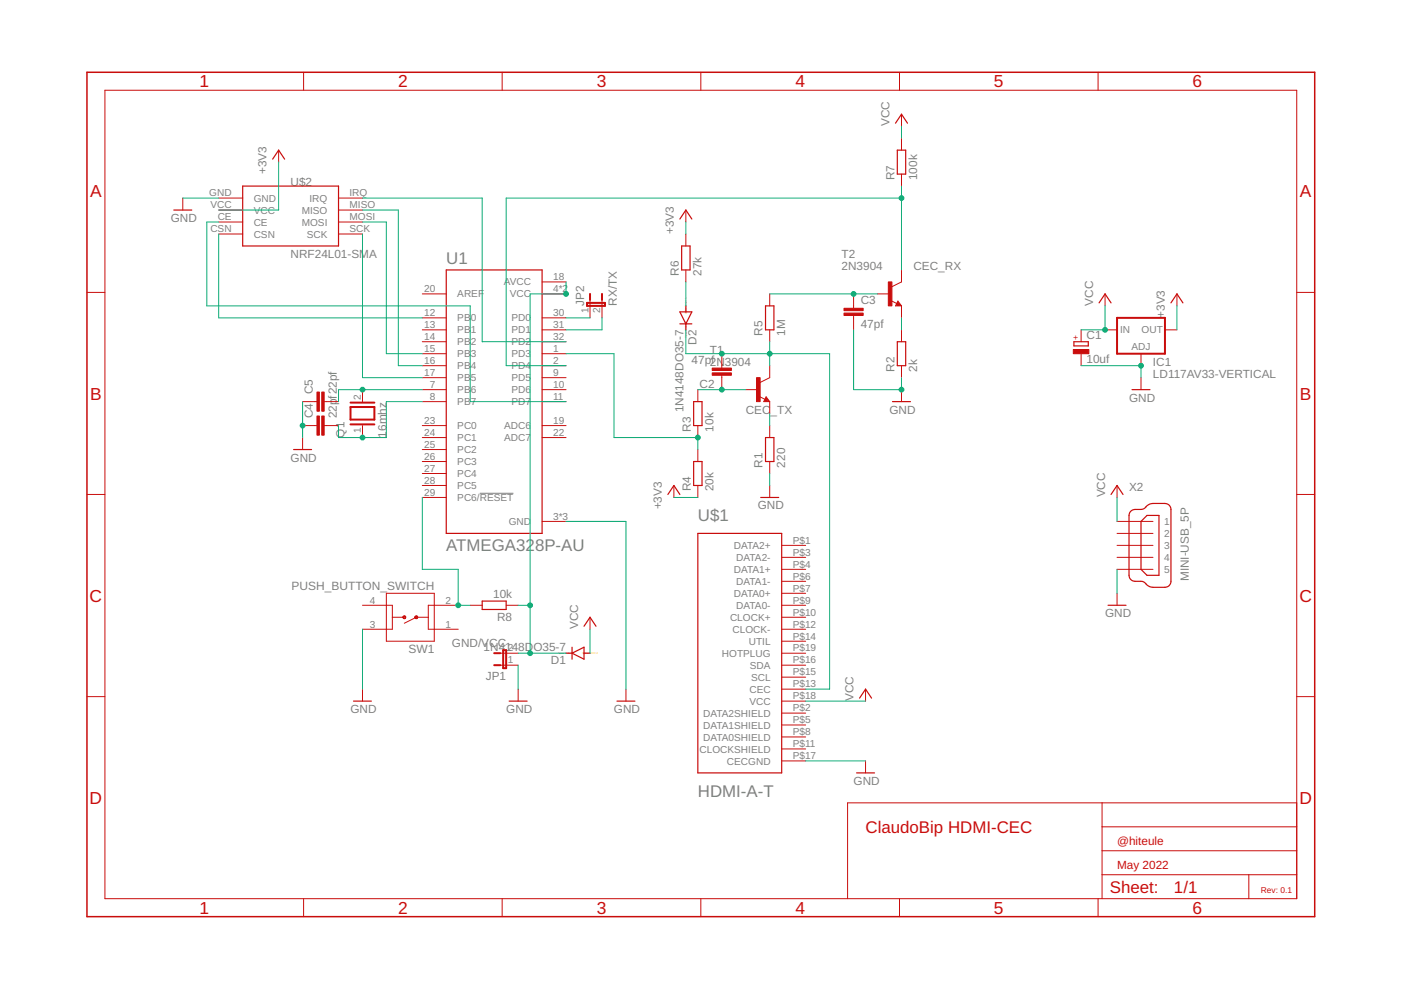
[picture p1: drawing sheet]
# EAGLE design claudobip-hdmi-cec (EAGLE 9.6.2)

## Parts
C1  10uf  CPOL-EUE2,5-6E  [E2,5-6E]
C2  47pf  C-EU025-024X044  [C025-024X044]
C3  47pf  C-EU025-024X044  [C025-024X044]
C4  22pf  C-EU025-024X044  [C025-024X044]
C5  22pf  C-EU025-024X044  [C025-024X044]
D1  1N4148DO35-7  [DO35-7]
D2  1N4148DO35-7  [DO35-7]
IC1  LD117AV33-VERTICAL  [TO220S-VERTICAL]
JP1  GND/VCC  JP1E  [JP1]
JP2  RX/TX  JP1E  [JP1]
Q1  16mhz  XTAL/S  [QS]
R1  220  R-EU_0204/7  [0204/7]
R2  2k  R-EU_0204/7  [0204/7]
R3  10k  R-EU_0204/7  [0204/7]
R4  20k  R-EU_0204/7  [0204/7]
R5  1M  R-EU_0204/7  [0204/7]
R6  27k  R-EU_0204/7  [0204/7]
R7  100k  R-EU_0204/7  [0204/7]
R8  10k  R-EU_0204/7  [0204/7]
SW1  PUSH_BUTTON_SWITCH  [PUSH_BUTTON_SWITCH]
T1  2N3904  [TO92]
T2  2N3904  [TO92]
U1  ATMEGA328P-AU  [QFP80P900X900X120-32N]
U$1  HDMI-A-T  [HDMI_A-T]
U$2  NRF24L01-SMA  [NRF24L01-SMA]
X2  MINI-USB_5P  [MINI-USB_5P]

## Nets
+3V3: IC1.2(OUT) R4.1 R6.2 U$2.VCC
CEC_RX: R7.1 T2.1(C) U1.2(PD4)
CEC_TX: C2.1 R3.2 T1.2(B)
GND: C1.- C3.2 C4.1 C5.1 IC1.1(ADJ) JP1.1 R1.1 R2.1 SW1.3 U1.3(GND) U1.5(GND) U1.21(GND) U$1.P$17(CECGND) U$2.GND X2.5
N$1: R1.2 T1.3(E)
N$2: C5.2 Q1.2 U1.7(PB6)
N$3: C4.2 Q1.1 U1.8(PB7)
N$4: R8.2 SW1.2 U1.29(PC6/!RESET)
N$5: D1.C JP1.2 R8.1 U1.4(VCC) U1.6(VCC) U1.18(AVCC)
N$6: U1.16(PB4) U$2.MISO
N$7: U1.15(PB3) U$2.MOSI
N$8: U1.12(PB0) U$2.CSN
N$9: U1.11(PD7) U$2.CE
N$10: U1.32(PD2) U$2.IRQ
N$11: U1.17(PB5) U$2.SCK
N$12: JP2.1 U1.30(PD0)
N$13: JP2.2 U1.31(PD1)
N$14: R2.2 T2.3(E)
N$16: C3.1 R5.2 T2.2(B)
N$17: R3.1 R4.2 U1.1(PD3)
N$18: C2.2 D2.C R5.1 T1.1(C) U$1.P$13(CEC)
N$19: D2.A R6.1
VCC: C1.+ D1.A IC1.3(IN) R7.2 U$1.P$18(VCC) X2.1
Unconnected: SW1.1 SW1.4 U1.9(PD5) U1.10(PD6) U1.13(PB1) U1.14(PB2) U1.19(ADC6) U1.20(AREF) U1.22(ADC7) U1.23(PC0) U1.24(PC1) U1.25(PC2) U1.26(PC3) U1.27(PC4) U1.28(PC5) U$1.P$1(DATA2+) U$1.P$2(DATA2SHIELD) U$1.P$3(DATA2-) U$1.P$4(DATA1+) U$1.P$5(DATA1SHIELD) U$1.P$6(DATA1-) U$1.P$7(DATA0+) U$1.P$8(DATA0SHIELD) U$1.P$9(DATA0-) U$1.P$10(CLOCK+) U$1.P$11(CLOCKSHIELD) U$1.P$12(CLOCK-) U$1.P$14(UTIL) U$1.P$15(SCL) U$1.P$16(SDA) U$1.P$19(HOTPLUG) X2.2 X2.3 X2.4

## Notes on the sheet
- ClaudoBip HDMI-CEC
- @hiteule
- May 2022
- Rev: 0.1
